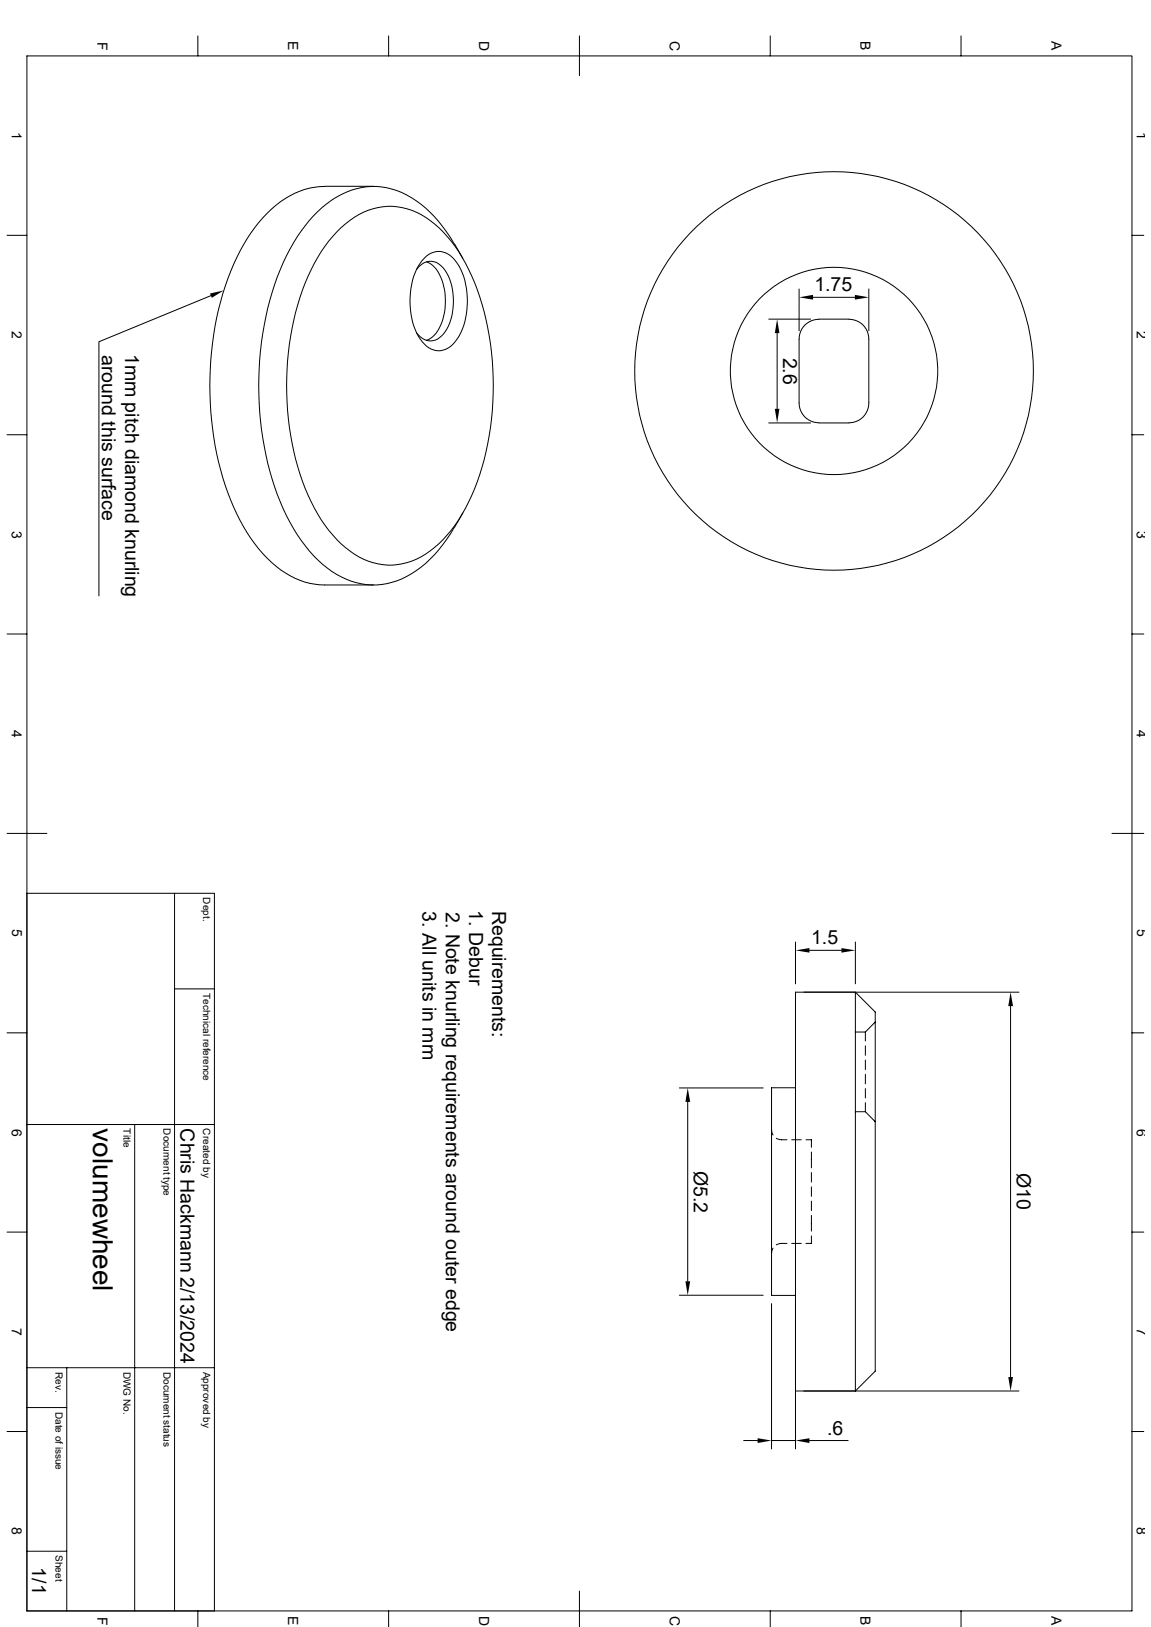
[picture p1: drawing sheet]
<svg xmlns="http://www.w3.org/2000/svg" width="297mm" height="420mm" viewBox="0 0 297 420" stroke-linecap="round" stroke-linejoin="round" font-family="sans-serif">
<g fill="none" stroke="#000" stroke-width=".26">
<path d="M6.9 14.4h285.2v401.4h-285.2zM51.1 9.3v5.1M100.3 9.3v5.1M149.5 9.3v10.3M198.8 9.3v5.1M248 9.3v5.1M83.8 48.1h12.6M83.8 48.1a20.9 20.9 0 0 0-14.8 6.9 50.7 50.7 0 0 0-12.1 22.9 84.5 84.5 0 0 0 2.6 51.2 39 39 0 0 0 14.2 18.8 18.3 18.3 0 0 0 10.1 3.1h12.6M87 59.8a18.4 18.4 0 0 1 15.5-6.4 21.5 21.5 0 0 1 13.9 8.8 57.2 57.2 0 0 1 10.4 28.7 72.7 72.7 0 0 1-5.9 38.6 31.1 31.1 0 0 1-13.5 14.9 16.7 16.7 0 0 1-18.2-3 38.7 38.7 0 0 1-11.1-17.1 75.7 75.7 0 0 1 1.4-53 38 38 0 0 1 7.5-11.5zM1.8 60.7h5.1M54.4 76.3l-28.9 11.9v65.6M107.4 69.6a4.1 4.1 0 0 1 7-.4 15.3 15.3 0 0 1 0 17 4.1 4.1 0 0 1-7-.3"/>
<path d="M110.1 67.6a7.4 7.4 0 0 1 4.2 5.5 14.9 14.9 0 0 1-2.2 13.4l-1 .8-1 .5M110.1 66.1a4.9 4.9 0 0 1 7.3 1.1 18.6 18.6 0 0 1 2.7 14.9 11.2 11.2 0 0 1-5 8 5.1 5.1 0 0 1-6.1-1.9 18.6 18.6 0 0 1-2.7-14.9 12.8 12.8 0 0 1 3.8-7.2zM117.3 63.1a30.4 30.4 0 0 0-14.9-13.9 18.8 18.8 0 0 0-19.2 4.3 47.1 47.1 0 0 0-13 21.9 84.6 84.6 0 0 0 2.1 54.1 40.2 40.2 0 0 0 13.3 18 18.4 18.4 0 0 0 23.1-1.1 35.2 35.2 0 0 0 8.6-10.3M117.3 63l2.1 3.7M206.2 74.6v10.8M209.8 76.8h10.8M224.2 74.6v10.8M292.1 60.7h3M198.4 82.4h10.8M200.5 86v19.5M211.3 82.4h7.8M211.3 82.4a5.1 5.1 0 0 0-5.1 5.1v16.5a5.1 5.1 0 0 0 5.1 5.1l7.8 .1a5.1 5.1 0 0 0 5.1-5.2v-16.5a5.1 5.1 0 0 0-5.1-5.1"/>
<path d="M1.8 112.2h5.1M198.4 109.2h10.8M292.1 112.2h3M119.4 132.4l-2.1 3.7M1.8 163.7h5.1M292.1 163.7h3M1.8 215.1h10.3M286.9 215.1h8.2M6.9 230.6h48.4v185.2M45 230.6v185.2M45 255.3h10.3M205.3 243.2v10.8"/>
<path d="M207.4 256.1h55.5M208.9 245.3h8.2M220.7 256.1v103l5.1-5.2v-92.7l-5.1-5.1h-15.4v103h57.6M220.7 243.2v10.8M260.8 259.7v95.8M1.8 266.6h5.1M220.7 266.4h2.6M223.3 277.3v2.5M223.3 273.6v2.5M223.3 270v2.4M223.3 266.4v2.3M225.8 263.8l-2.5 2.6"/>
<path d="M292.1 266.6h3M6.9 290.3h48.4M34.8 290.3v125.5M175.3 280.8h21.6M177.5 284.4v46.4M199.1 291.6l.4 1.4M200.3 293.8l.1 .1a4.4 4.4 0 0 0 2.7 .3M204.3 294.2h2.5M205.3 280.8h-6.2v53.6h6.2M208 294.2h1.4v2M209.4 297.4v4.1M220.7 287h2.6l2.5 2.6"/>
<path d="M223.3 284.6v2.4M223.3 281v2.4M1.8 318.1h5.1M209.4 319v2h-1.4M209.4 313.7v4.1M209.4 302.7v2.4M209.4 306.4v2.4M209.4 310v2.5M292.1 318.1h3M175.3 334.3h21.6M199.1 336.5v37.5M199.5 322.2l-.4 1.4"/>
<path d="M203.1 321a4.4 4.4 0 0 0-2.7 .3l-.1 .1M204.3 321h2.5M205.3 336.5v37.5M6.9 353.1h48.4M17.2 353.1v62.7M1.8 369.5h5.1M6.9 363.3h10.3M191.9 371.9h3.6M199.1 371.9h6.2M208.9 371.9h10M292.1 369.5h3M6.9 400.4h10.3"/>
<path d="M51.1 415.8v4.1M100.3 415.8v4.1M149.5 410.7v9.2M198.8 415.8v4.1M248 415.8v4.1"/>
<circle cx="215.2" cy="95.8" r="26.7"/>
<circle cx="215.2" cy="95.8" r="51.4"/>
</g>
<g fill="#000">
<path d="M54.2 75.8l3.5-.8-3 1.9zM206.2 76.8l3.6-.7v1.2zM220.6 76.1l3.6 .7-3.6 .5zM200.5 82.4l.6 3.6h-1.2zM199.9 105.5h1.2l-.6 3.7zM205.3 245.3l3.6-.6v1.2zM217.1 244.7l3.6 .6-3.6 .6zM260.8 256.1l.6 3.6h-1.2zM177.5 280.8l.6 3.6h-1.2zM176.9 330.8h1.2l-.6 3.5zM260.2 355.5h1.2l-.6 3.6zM195.5 371.3l3.6 .6-3.6 .6z"/>
<path d="M205.3 371.9l3.6-.6v1.2z"/>
</g>
<text font-size="7.2" x="23.9" y="291.3" transform="rotate(90 23.9 291.3)">volumewheel</text>
<g font-size="5">
<text x="210.1" y="75.2">1.75</text>
<text x="26.2" y="91.6" transform="rotate(90 26.2 91.6)">around this surface</text>
<text x="32.3" y="91.3" transform="rotate(90 32.3 91.3)">1mm pitch diamond knurling</text>
<text x="202.1" y="92.3" transform="rotate(90 202.1 92.3)">2.6</text>
<text x="109" y="235.3" transform="rotate(90 109 235.3)">3. All units in mm</text>
<text x="115" y="235.4" transform="rotate(90 115 235.4)">2. Note knurling requirements around outer edge</text>
<text x="121" y="235" transform="rotate(90 121 235)">1. Debur</text>
<text x="127" y="235.1" transform="rotate(90 127 235.1)">Requirements:</text>
<text x="209.3" y="243.8">1.5</text>
<text x="46.6" y="291.3" transform="rotate(90 46.6 291.3)">Chris Hackmann 2/13/2024</text>
<text x="179.1" y="302.2" transform="rotate(90 179.1 302.2)">Ø5.2</text>
<text x="262.4" y="302.9" transform="rotate(90 262.4 302.9)">Ø10</text>
<text x="213.4" y="370.4">.6</text>
<text x="8.3" y="404.6" transform="rotate(90 8.3 404.6)">1/1</text>
</g>
<g font-size="3.6">
<text x="25.1" y="10.8" transform="rotate(90 25.1 10.8)">F</text>
<text x="74.4" y="10.7" transform="rotate(90 74.4 10.7)">E</text>
<text x="123.6" y="10.5" transform="rotate(90 123.6 10.5)">D</text>
<text x="172.8" y="10.5" transform="rotate(90 172.8 10.5)">C</text>
<text x="222.1" y="10.7" transform="rotate(90 222.1 10.7)">B</text>
<text x="271.3" y="10.7" transform="rotate(90 271.3 10.7)">A</text>
<text x="3.1" y="34" transform="rotate(90 3.1 34)">1</text>
<text x="293.4" y="34" transform="rotate(90 293.4 34)">1</text>
<text x="3.1" y="85.5" transform="rotate(90 3.1 85.5)">2</text>
<text x="293.4" y="85.5" transform="rotate(90 293.4 85.5)">2</text>
<text x="3.1" y="136.9" transform="rotate(90 3.1 136.9)">3</text>
<text x="293.4" y="136.9" transform="rotate(90 293.4 136.9)">3</text>
<text x="3.1" y="188.4" transform="rotate(90 3.1 188.4)">4</text>
<text x="293.4" y="188.4" transform="rotate(90 293.4 188.4)">4</text>
<text x="3.1" y="239.9" transform="rotate(90 3.1 239.9)">5</text>
<text x="293.4" y="239.9" transform="rotate(90 293.4 239.9)">5</text>
<text x="3.1" y="291.3" transform="rotate(90 3.1 291.3)">6</text>
<text x="293.4" y="291.3" transform="rotate(90 293.4 291.3)">6</text>
<text x="3.1" y="342.8" transform="rotate(90 3.1 342.8)">7</text>
<text x="293.4" y="342.8" transform="rotate(90 293.4 342.8)">7</text>
<text x="3.1" y="394.3" transform="rotate(90 3.1 394.3)">8</text>
<text x="293.4" y="394.3" transform="rotate(90 293.4 394.3)">8</text>
<text x="25.1" y="417.3" transform="rotate(90 25.1 417.3)">F</text>
<text x="74.4" y="417.2" transform="rotate(90 74.4 417.2)">E</text>
<text x="123.6" y="417.1" transform="rotate(90 123.6 417.1)">D</text>
<text x="172.8" y="417.1" transform="rotate(90 172.8 417.1)">C</text>
<text x="222.1" y="417.2" transform="rotate(90 222.1 417.2)">B</text>
<text x="271.3" y="417.2" transform="rotate(90 271.3 417.2)">A</text>
</g>
<g font-size="2.6">
<text x="52.5" y="231.6" transform="rotate(90 52.5 231.6)">Dept.</text>
<text x="52.5" y="256.3" transform="rotate(90 52.5 256.3)">Technical reference</text>
<text x="31.9" y="291.3" transform="rotate(90 31.9 291.3)">Title</text>
<text x="42.2" y="291.3" transform="rotate(90 42.2 291.3)">Document type</text>
<text x="52.5" y="291.3" transform="rotate(90 52.5 291.3)">Created by</text>
<text x="14.4" y="354.1" transform="rotate(90 14.4 354.1)">Rev.</text>
<text x="31.9" y="354.1" transform="rotate(90 31.9 354.1)">DWG No.</text>
<text x="42.2" y="354.1" transform="rotate(90 42.2 354.1)">Document status</text>
<text x="52.5" y="354.1" transform="rotate(90 52.5 354.1)">Approved by</text>
<text x="14.4" y="364.4" transform="rotate(90 14.4 364.4)">Date of issue</text>
<text x="14.4" y="401.4" transform="rotate(90 14.4 401.4)">Sheet</text>
</g>
</svg>
